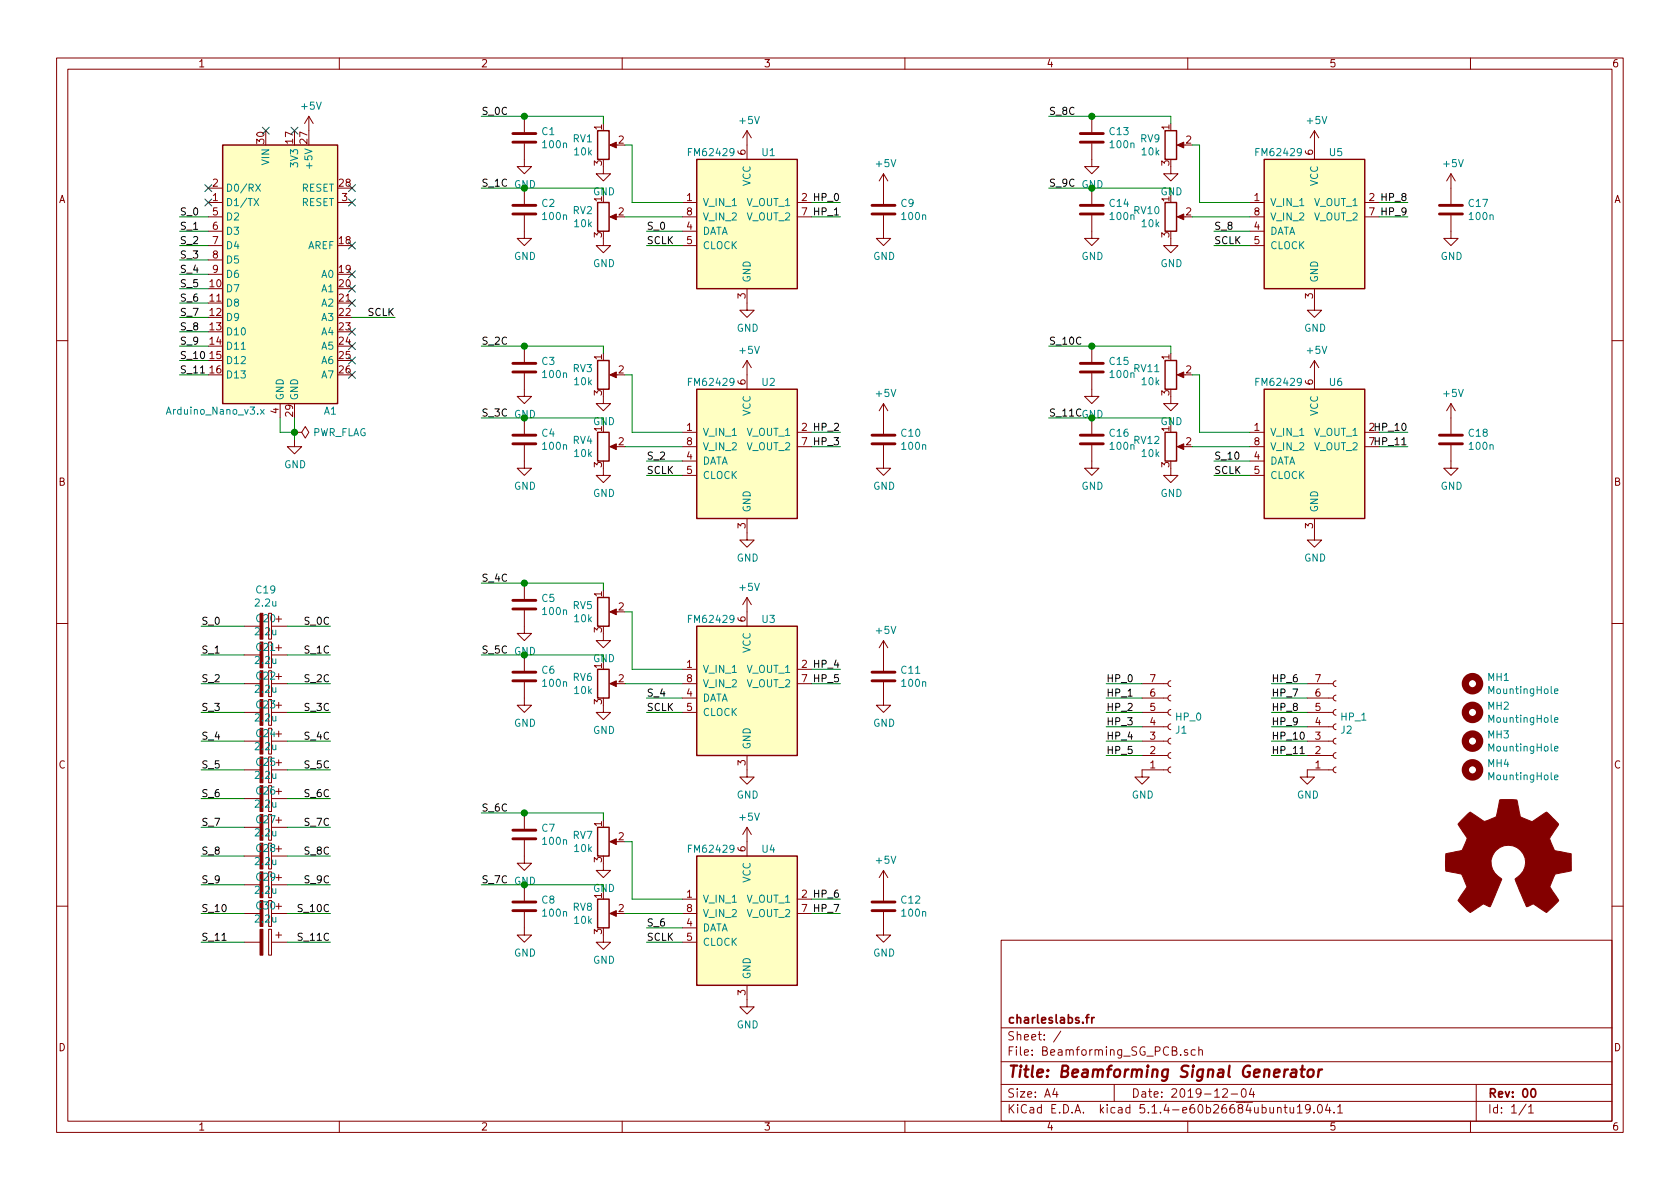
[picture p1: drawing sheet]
EESchema Schematic File Version 4
LIBS:Beamforming_SG_PCB-cache
EELAYER 30 0
EELAYER END
$Descr A4 11693 8268
encoding utf-8
Sheet 1 1
Title "Beamforming Signal Generator"
Date "2019-12-04"
Rev "00"
Comp "charleslabs.fr"
Comment1 ""
Comment2 ""
Comment3 ""
Comment4 ""
$EndDescr
$Comp
L specific_components:FM62429 U1
U 1 1
P 4850 1100
F 0 "U1" H 5350 1150 50  0000 C CNN
F 1 "FM62429" H 4950 1150 50  0000 C CNN
F 2 "Package_DIP:DIP-8_W7.62mm" H 4850 1100 50  0001 C CNN
F 3 "" H 4850 1100 50  0001 C CNN
	1    4850 1100
	1    0    0    -1  
$EndComp
$Comp
L power:GND #PWR021
U 1 1
P 5200 2100
F 0 "#PWR021" H 5200 1850 50  0001 C CNN
F 1 "GND" H 5205 1927 50  0000 C CNN
F 2 "" H 5200 2100 50  0001 C CNN
F 3 "" H 5200 2100 50  0001 C CNN
	1    5200 2100
	1    0    0    -1  
$EndComp
$Comp
L power:+5V #PWR020
U 1 1
P 5200 1000
F 0 "#PWR020" H 5200 850 50  0001 C CNN
F 1 "+5V" H 5215 1173 50  0000 C CNN
F 2 "" H 5200 1000 50  0001 C CNN
F 3 "" H 5200 1000 50  0001 C CNN
	1    5200 1000
	1    0    0    -1  
$EndComp
$Comp
L Device:R_POT RV1
U 1 1
P 4200 1000
F 0 "RV1" H 4130 1046 50  0000 R CNN
F 1 "10k" H 4130 955 50  0000 R CNN
F 2 "Potentiometer_THT:Potentiometer_Bourns_3296W_Vertical" H 4200 1000 50  0001 C CNN
F 3 "~" H 4200 1000 50  0001 C CNN
	1    4200 1000
	1    0    0    -1  
$EndComp
$Comp
L Connector:Conn_01x07_Female J1
U 1 1
P 8150 5050
F 0 "J1" H 8177 5076 50  0000 L CNN
F 1 "HP_0" H 8177 4985 50  0000 L CNN
F 2 "Connector_PinSocket_2.54mm:PinSocket_1x07_P2.54mm_Vertical" H 8150 5050 50  0001 C CNN
F 3 "~" H 8150 5050 50  0001 C CNN
	1    8150 5050
	1    0    0    1   
$EndComp
$Comp
L power:GND #PWR040
U 1 1
P 7950 5350
F 0 "#PWR040" H 7950 5100 50  0001 C CNN
F 1 "GND" H 7955 5177 50  0000 C CNN
F 2 "" H 7950 5350 50  0001 C CNN
F 3 "" H 7950 5350 50  0001 C CNN
	1    7950 5350
	1    0    0    -1  
$EndComp
Text Label 7700 4750 0    50   ~ 0
HP_0
Wire Wire Line
	7700 4750 7950 4750
Text Label 7700 4850 0    50   ~ 0
HP_1
Wire Wire Line
	7700 4850 7950 4850
Text Label 7700 4950 0    50   ~ 0
HP_2
Wire Wire Line
	7700 4950 7950 4950
Text Label 7700 5050 0    50   ~ 0
HP_3
Wire Wire Line
	7700 5050 7950 5050
Text Label 7700 5150 0    50   ~ 0
HP_4
Wire Wire Line
	7700 5150 7950 5150
Text Label 7700 5250 0    50   ~ 0
HP_5
Wire Wire Line
	7700 5250 7950 5250
Text Label 5850 1400 2    50   ~ 0
HP_0
Text Label 5850 1500 2    50   ~ 0
HP_1
$Comp
L Device:R_POT RV2
U 1 1
P 4200 1500
F 0 "RV2" H 4130 1546 50  0000 R CNN
F 1 "10k" H 4130 1455 50  0000 R CNN
F 2 "Potentiometer_THT:Potentiometer_Bourns_3296W_Vertical" H 4200 1500 50  0001 C CNN
F 3 "~" H 4200 1500 50  0001 C CNN
	1    4200 1500
	1    0    0    -1  
$EndComp
$Comp
L power:GND #PWR012
U 1 1
P 4200 1150
F 0 "#PWR012" H 4200 900 50  0001 C CNN
F 1 "GND" H 4205 977 50  0000 C CNN
F 2 "" H 4200 1150 50  0001 C CNN
F 3 "" H 4200 1150 50  0001 C CNN
	1    4200 1150
	1    0    0    -1  
$EndComp
$Comp
L power:GND #PWR013
U 1 1
P 4200 1650
F 0 "#PWR013" H 4200 1400 50  0001 C CNN
F 1 "GND" H 4205 1477 50  0000 C CNN
F 2 "" H 4200 1650 50  0001 C CNN
F 3 "" H 4200 1650 50  0001 C CNN
	1    4200 1650
	1    0    0    -1  
$EndComp
Wire Wire Line
	4350 1500 4750 1500
Wire Wire Line
	4350 1000 4400 1000
Wire Wire Line
	4400 1000 4400 1400
Wire Wire Line
	4400 1400 4750 1400
Text Label 3350 800  0    50   ~ 0
S_0C
Text Label 3350 1300 0    50   ~ 0
S_1C
Wire Wire Line
	3350 1300 3650 1300
Wire Wire Line
	4200 1300 4200 1350
Wire Wire Line
	4200 800  4200 850 
Text Label 4500 1600 0    50   ~ 0
S_0
Wire Wire Line
	4500 1600 4750 1600
Text Label 4500 1700 0    50   ~ 0
SCLK
Wire Wire Line
	4500 1700 4750 1700
Wire Wire Line
	5850 1400 5650 1400
Wire Wire Line
	5650 1500 5850 1500
Text Label 1250 1500 0    50   ~ 0
S_0
Text Label 1250 1600 0    50   ~ 0
S_1
Text Label 1250 1700 0    50   ~ 0
S_2
Text Label 1250 1800 0    50   ~ 0
S_3
Text Label 1250 1900 0    50   ~ 0
S_4
Text Label 1250 2000 0    50   ~ 0
S_5
Text Label 1250 2100 0    50   ~ 0
S_6
Text Label 1250 2200 0    50   ~ 0
S_7
Text Label 1250 2300 0    50   ~ 0
S_8
Text Label 1250 2400 0    50   ~ 0
S_9
Text Label 1250 2500 0    50   ~ 0
S_10
Text Label 1250 2600 0    50   ~ 0
S_11
Wire Wire Line
	1450 1500 1250 1500
Wire Wire Line
	1250 1600 1450 1600
Wire Wire Line
	1250 1700 1450 1700
Wire Wire Line
	1250 1800 1450 1800
Wire Wire Line
	1250 1900 1450 1900
Wire Wire Line
	1250 2000 1450 2000
Wire Wire Line
	1250 2100 1450 2100
Wire Wire Line
	1250 2200 1450 2200
Wire Wire Line
	1450 2300 1250 2300
Wire Wire Line
	1250 2400 1450 2400
Wire Wire Line
	1450 2500 1250 2500
Wire Wire Line
	1450 2600 1250 2600
$Comp
L power:GND #PWR02
U 1 1
P 2050 3050
F 0 "#PWR02" H 2050 2800 50  0001 C CNN
F 1 "GND" H 2055 2877 50  0000 C CNN
F 2 "" H 2050 3050 50  0001 C CNN
F 3 "" H 2050 3050 50  0001 C CNN
	1    2050 3050
	1    0    0    -1  
$EndComp
NoConn ~ 2050 900 
$Comp
L power:+5V #PWR03
U 1 1
P 2150 900
F 0 "#PWR03" H 2150 750 50  0001 C CNN
F 1 "+5V" H 2165 1073 50  0000 C CNN
F 2 "" H 2150 900 50  0001 C CNN
F 3 "" H 2150 900 50  0001 C CNN
	1    2150 900 
	1    0    0    -1  
$EndComp
NoConn ~ 1850 900 
NoConn ~ 1450 1400
NoConn ~ 1450 1300
NoConn ~ 2450 1700
NoConn ~ 2450 1400
NoConn ~ 2450 1300
NoConn ~ 2450 2600
$Comp
L MCU_Module:Arduino_Nano_v3.x A1
U 1 1
P 1950 1900
F 0 "A1" H 2300 950 50  0000 C CNN
F 1 "Arduino_Nano_v3.x" H 1500 950 50  0000 C CNN
F 2 "Module:Arduino_Nano" H 2100 950 50  0001 L CNN
F 3 "http://www.mouser.com/pdfdocs/Gravitech_Arduino_Nano3_0.pdf" H 1950 900 50  0001 C CNN
	1    1950 1900
	1    0    0    -1  
$EndComp
$Comp
L Connector:Conn_01x07_Female J2
U 1 1
P 9300 5050
F 0 "J2" H 9327 5076 50  0000 L CNN
F 1 "HP_1" H 9327 4985 50  0000 L CNN
F 2 "Connector_PinSocket_2.54mm:PinSocket_1x07_P2.54mm_Vertical" H 9300 5050 50  0001 C CNN
F 3 "~" H 9300 5050 50  0001 C CNN
	1    9300 5050
	1    0    0    1   
$EndComp
$Comp
L power:GND #PWR049
U 1 1
P 9100 5350
F 0 "#PWR049" H 9100 5100 50  0001 C CNN
F 1 "GND" H 9105 5177 50  0000 C CNN
F 2 "" H 9100 5350 50  0001 C CNN
F 3 "" H 9100 5350 50  0001 C CNN
	1    9100 5350
	1    0    0    -1  
$EndComp
Wire Wire Line
	8850 4850 9100 4850
Wire Wire Line
	8850 4950 9100 4950
Wire Wire Line
	8850 5050 9100 5050
Wire Wire Line
	8850 5150 9100 5150
Wire Wire Line
	8850 5250 9100 5250
Text Label 8850 4750 0    50   ~ 0
HP_6
Text Label 8850 4850 0    50   ~ 0
HP_7
Text Label 8850 4950 0    50   ~ 0
HP_8
Text Label 8850 5050 0    50   ~ 0
HP_9
Text Label 8850 5150 0    50   ~ 0
HP_10
Text Label 8850 5250 0    50   ~ 0
HP_11
Wire Wire Line
	9100 4750 8850 4750
NoConn ~ 2450 2500
Text Label 2750 2200 2    50   ~ 0
SCLK
NoConn ~ 2450 2000
NoConn ~ 2450 2100
NoConn ~ 2450 2300
NoConn ~ 2450 2400
$Comp
L power:+5V #PWR028
U 1 1
P 6150 1300
F 0 "#PWR028" H 6150 1150 50  0001 C CNN
F 1 "+5V" H 6165 1473 50  0000 C CNN
F 2 "" H 6150 1300 50  0001 C CNN
F 3 "" H 6150 1300 50  0001 C CNN
	1    6150 1300
	1    0    0    -1  
$EndComp
$Comp
L power:GND #PWR029
U 1 1
P 6150 1600
F 0 "#PWR029" H 6150 1350 50  0001 C CNN
F 1 "GND" H 6155 1427 50  0000 C CNN
F 2 "" H 6150 1600 50  0001 C CNN
F 3 "" H 6150 1600 50  0001 C CNN
	1    6150 1600
	1    0    0    -1  
$EndComp
$Comp
L Device:C C9
U 1 1
P 6150 1450
F 0 "C9" H 6265 1496 50  0000 L CNN
F 1 "100n" H 6265 1405 50  0000 L CNN
F 2 "Capacitor_THT:C_Disc_D4.3mm_W1.9mm_P5.00mm" H 6188 1300 50  0001 C CNN
F 3 "~" H 6150 1450 50  0001 C CNN
	1    6150 1450
	1    0    0    -1  
$EndComp
$Comp
L Device:C C2
U 1 1
P 3650 1450
F 0 "C2" H 3765 1496 50  0000 L CNN
F 1 "100n" H 3765 1405 50  0000 L CNN
F 2 "Capacitor_SMD:C_0805_2012Metric" H 3688 1300 50  0001 C CNN
F 3 "~" H 3650 1450 50  0001 C CNN
	1    3650 1450
	1    0    0    -1  
$EndComp
$Comp
L power:GND #PWR05
U 1 1
P 3650 1600
F 0 "#PWR05" H 3650 1350 50  0001 C CNN
F 1 "GND" H 3655 1427 50  0000 C CNN
F 2 "" H 3650 1600 50  0001 C CNN
F 3 "" H 3650 1600 50  0001 C CNN
	1    3650 1600
	1    0    0    -1  
$EndComp
Connection ~ 3650 1300
Wire Wire Line
	3650 1300 4200 1300
$Comp
L Device:C C1
U 1 1
P 3650 950
F 0 "C1" H 3765 996 50  0000 L CNN
F 1 "100n" H 3765 905 50  0000 L CNN
F 2 "Capacitor_SMD:C_0805_2012Metric" H 3688 800 50  0001 C CNN
F 3 "~" H 3650 950 50  0001 C CNN
	1    3650 950 
	1    0    0    -1  
$EndComp
$Comp
L power:GND #PWR04
U 1 1
P 3650 1100
F 0 "#PWR04" H 3650 850 50  0001 C CNN
F 1 "GND" H 3655 927 50  0000 C CNN
F 2 "" H 3650 1100 50  0001 C CNN
F 3 "" H 3650 1100 50  0001 C CNN
	1    3650 1100
	1    0    0    -1  
$EndComp
Wire Wire Line
	3350 800  3650 800 
Connection ~ 3650 800 
Wire Wire Line
	3650 800  4200 800 
$Comp
L specific_components:FM62429 U2
U 1 1
P 4850 2700
F 0 "U2" H 5350 2750 50  0000 C CNN
F 1 "FM62429" H 4950 2750 50  0000 C CNN
F 2 "Package_DIP:DIP-8_W7.62mm" H 4850 2700 50  0001 C CNN
F 3 "" H 4850 2700 50  0001 C CNN
	1    4850 2700
	1    0    0    -1  
$EndComp
$Comp
L power:GND #PWR023
U 1 1
P 5200 3700
F 0 "#PWR023" H 5200 3450 50  0001 C CNN
F 1 "GND" H 5205 3527 50  0000 C CNN
F 2 "" H 5200 3700 50  0001 C CNN
F 3 "" H 5200 3700 50  0001 C CNN
	1    5200 3700
	1    0    0    -1  
$EndComp
$Comp
L power:+5V #PWR022
U 1 1
P 5200 2600
F 0 "#PWR022" H 5200 2450 50  0001 C CNN
F 1 "+5V" H 5215 2773 50  0000 C CNN
F 2 "" H 5200 2600 50  0001 C CNN
F 3 "" H 5200 2600 50  0001 C CNN
	1    5200 2600
	1    0    0    -1  
$EndComp
$Comp
L Device:R_POT RV3
U 1 1
P 4200 2600
F 0 "RV3" H 4130 2646 50  0000 R CNN
F 1 "10k" H 4130 2555 50  0000 R CNN
F 2 "Potentiometer_THT:Potentiometer_Bourns_3296W_Vertical" H 4200 2600 50  0001 C CNN
F 3 "~" H 4200 2600 50  0001 C CNN
	1    4200 2600
	1    0    0    -1  
$EndComp
Text Label 5850 3000 2    50   ~ 0
HP_2
Text Label 5850 3100 2    50   ~ 0
HP_3
$Comp
L Device:R_POT RV4
U 1 1
P 4200 3100
F 0 "RV4" H 4130 3146 50  0000 R CNN
F 1 "10k" H 4130 3055 50  0000 R CNN
F 2 "Potentiometer_THT:Potentiometer_Bourns_3296W_Vertical" H 4200 3100 50  0001 C CNN
F 3 "~" H 4200 3100 50  0001 C CNN
	1    4200 3100
	1    0    0    -1  
$EndComp
$Comp
L power:GND #PWR014
U 1 1
P 4200 2750
F 0 "#PWR014" H 4200 2500 50  0001 C CNN
F 1 "GND" H 4205 2577 50  0000 C CNN
F 2 "" H 4200 2750 50  0001 C CNN
F 3 "" H 4200 2750 50  0001 C CNN
	1    4200 2750
	1    0    0    -1  
$EndComp
$Comp
L power:GND #PWR015
U 1 1
P 4200 3250
F 0 "#PWR015" H 4200 3000 50  0001 C CNN
F 1 "GND" H 4205 3077 50  0000 C CNN
F 2 "" H 4200 3250 50  0001 C CNN
F 3 "" H 4200 3250 50  0001 C CNN
	1    4200 3250
	1    0    0    -1  
$EndComp
Wire Wire Line
	4350 3100 4750 3100
Wire Wire Line
	4350 2600 4400 2600
Wire Wire Line
	4400 2600 4400 3000
Wire Wire Line
	4400 3000 4750 3000
Text Label 3350 2400 0    50   ~ 0
S_2C
Text Label 3350 2900 0    50   ~ 0
S_3C
Wire Wire Line
	3350 2900 3650 2900
Wire Wire Line
	4200 2900 4200 2950
Wire Wire Line
	4200 2400 4200 2450
Text Label 4500 3200 0    50   ~ 0
S_2
Wire Wire Line
	4500 3200 4750 3200
Text Label 4500 3300 0    50   ~ 0
SCLK
Wire Wire Line
	4500 3300 4750 3300
Wire Wire Line
	5850 3000 5650 3000
Wire Wire Line
	5650 3100 5850 3100
$Comp
L power:+5V #PWR030
U 1 1
P 6150 2900
F 0 "#PWR030" H 6150 2750 50  0001 C CNN
F 1 "+5V" H 6165 3073 50  0000 C CNN
F 2 "" H 6150 2900 50  0001 C CNN
F 3 "" H 6150 2900 50  0001 C CNN
	1    6150 2900
	1    0    0    -1  
$EndComp
$Comp
L power:GND #PWR031
U 1 1
P 6150 3200
F 0 "#PWR031" H 6150 2950 50  0001 C CNN
F 1 "GND" H 6155 3027 50  0000 C CNN
F 2 "" H 6150 3200 50  0001 C CNN
F 3 "" H 6150 3200 50  0001 C CNN
	1    6150 3200
	1    0    0    -1  
$EndComp
$Comp
L Device:C C10
U 1 1
P 6150 3050
F 0 "C10" H 6265 3096 50  0000 L CNN
F 1 "100n" H 6265 3005 50  0000 L CNN
F 2 "Capacitor_THT:C_Disc_D4.3mm_W1.9mm_P5.00mm" H 6188 2900 50  0001 C CNN
F 3 "~" H 6150 3050 50  0001 C CNN
	1    6150 3050
	1    0    0    -1  
$EndComp
$Comp
L Device:C C4
U 1 1
P 3650 3050
F 0 "C4" H 3765 3096 50  0000 L CNN
F 1 "100n" H 3765 3005 50  0000 L CNN
F 2 "Capacitor_SMD:C_0805_2012Metric" H 3688 2900 50  0001 C CNN
F 3 "~" H 3650 3050 50  0001 C CNN
	1    3650 3050
	1    0    0    -1  
$EndComp
$Comp
L power:GND #PWR07
U 1 1
P 3650 3200
F 0 "#PWR07" H 3650 2950 50  0001 C CNN
F 1 "GND" H 3655 3027 50  0000 C CNN
F 2 "" H 3650 3200 50  0001 C CNN
F 3 "" H 3650 3200 50  0001 C CNN
	1    3650 3200
	1    0    0    -1  
$EndComp
Connection ~ 3650 2900
Wire Wire Line
	3650 2900 4200 2900
$Comp
L Device:C C3
U 1 1
P 3650 2550
F 0 "C3" H 3765 2596 50  0000 L CNN
F 1 "100n" H 3765 2505 50  0000 L CNN
F 2 "Capacitor_SMD:C_0805_2012Metric" H 3688 2400 50  0001 C CNN
F 3 "~" H 3650 2550 50  0001 C CNN
	1    3650 2550
	1    0    0    -1  
$EndComp
$Comp
L power:GND #PWR06
U 1 1
P 3650 2700
F 0 "#PWR06" H 3650 2450 50  0001 C CNN
F 1 "GND" H 3655 2527 50  0000 C CNN
F 2 "" H 3650 2700 50  0001 C CNN
F 3 "" H 3650 2700 50  0001 C CNN
	1    3650 2700
	1    0    0    -1  
$EndComp
Wire Wire Line
	3350 2400 3650 2400
Connection ~ 3650 2400
Wire Wire Line
	3650 2400 4200 2400
$Comp
L specific_components:FM62429 U3
U 1 1
P 4850 4350
F 0 "U3" H 5350 4400 50  0000 C CNN
F 1 "FM62429" H 4950 4400 50  0000 C CNN
F 2 "Package_DIP:DIP-8_W7.62mm" H 4850 4350 50  0001 C CNN
F 3 "" H 4850 4350 50  0001 C CNN
	1    4850 4350
	1    0    0    -1  
$EndComp
$Comp
L power:GND #PWR025
U 1 1
P 5200 5350
F 0 "#PWR025" H 5200 5100 50  0001 C CNN
F 1 "GND" H 5205 5177 50  0000 C CNN
F 2 "" H 5200 5350 50  0001 C CNN
F 3 "" H 5200 5350 50  0001 C CNN
	1    5200 5350
	1    0    0    -1  
$EndComp
$Comp
L power:+5V #PWR024
U 1 1
P 5200 4250
F 0 "#PWR024" H 5200 4100 50  0001 C CNN
F 1 "+5V" H 5215 4423 50  0000 C CNN
F 2 "" H 5200 4250 50  0001 C CNN
F 3 "" H 5200 4250 50  0001 C CNN
	1    5200 4250
	1    0    0    -1  
$EndComp
$Comp
L Device:R_POT RV5
U 1 1
P 4200 4250
F 0 "RV5" H 4130 4296 50  0000 R CNN
F 1 "10k" H 4130 4205 50  0000 R CNN
F 2 "Potentiometer_THT:Potentiometer_Bourns_3296W_Vertical" H 4200 4250 50  0001 C CNN
F 3 "~" H 4200 4250 50  0001 C CNN
	1    4200 4250
	1    0    0    -1  
$EndComp
Text Label 5850 4650 2    50   ~ 0
HP_4
Text Label 5850 4750 2    50   ~ 0
HP_5
$Comp
L Device:R_POT RV6
U 1 1
P 4200 4750
F 0 "RV6" H 4130 4796 50  0000 R CNN
F 1 "10k" H 4130 4705 50  0000 R CNN
F 2 "Potentiometer_THT:Potentiometer_Bourns_3296W_Vertical" H 4200 4750 50  0001 C CNN
F 3 "~" H 4200 4750 50  0001 C CNN
	1    4200 4750
	1    0    0    -1  
$EndComp
$Comp
L power:GND #PWR016
U 1 1
P 4200 4400
F 0 "#PWR016" H 4200 4150 50  0001 C CNN
F 1 "GND" H 4205 4227 50  0000 C CNN
F 2 "" H 4200 4400 50  0001 C CNN
F 3 "" H 4200 4400 50  0001 C CNN
	1    4200 4400
	1    0    0    -1  
$EndComp
$Comp
L power:GND #PWR017
U 1 1
P 4200 4900
F 0 "#PWR017" H 4200 4650 50  0001 C CNN
F 1 "GND" H 4205 4727 50  0000 C CNN
F 2 "" H 4200 4900 50  0001 C CNN
F 3 "" H 4200 4900 50  0001 C CNN
	1    4200 4900
	1    0    0    -1  
$EndComp
Wire Wire Line
	4350 4750 4750 4750
Wire Wire Line
	4350 4250 4400 4250
Wire Wire Line
	4400 4250 4400 4650
Wire Wire Line
	4400 4650 4750 4650
Text Label 3350 4050 0    50   ~ 0
S_4C
Text Label 3350 4550 0    50   ~ 0
S_5C
Wire Wire Line
	3350 4550 3650 4550
Wire Wire Line
	4200 4550 4200 4600
Wire Wire Line
	4200 4050 4200 4100
Text Label 4500 4850 0    50   ~ 0
S_4
Wire Wire Line
	4500 4850 4750 4850
Text Label 4500 4950 0    50   ~ 0
SCLK
Wire Wire Line
	4500 4950 4750 4950
Wire Wire Line
	5850 4650 5650 4650
Wire Wire Line
	5650 4750 5850 4750
$Comp
L power:+5V #PWR032
U 1 1
P 6150 4550
F 0 "#PWR032" H 6150 4400 50  0001 C CNN
F 1 "+5V" H 6165 4723 50  0000 C CNN
F 2 "" H 6150 4550 50  0001 C CNN
F 3 "" H 6150 4550 50  0001 C CNN
	1    6150 4550
	1    0    0    -1  
$EndComp
$Comp
L power:GND #PWR033
U 1 1
P 6150 4850
F 0 "#PWR033" H 6150 4600 50  0001 C CNN
F 1 "GND" H 6155 4677 50  0000 C CNN
F 2 "" H 6150 4850 50  0001 C CNN
F 3 "" H 6150 4850 50  0001 C CNN
	1    6150 4850
	1    0    0    -1  
$EndComp
$Comp
L Device:C C11
U 1 1
P 6150 4700
F 0 "C11" H 6265 4746 50  0000 L CNN
F 1 "100n" H 6265 4655 50  0000 L CNN
F 2 "Capacitor_THT:C_Disc_D4.3mm_W1.9mm_P5.00mm" H 6188 4550 50  0001 C CNN
F 3 "~" H 6150 4700 50  0001 C CNN
	1    6150 4700
	1    0    0    -1  
$EndComp
$Comp
L Device:C C6
U 1 1
P 3650 4700
F 0 "C6" H 3765 4746 50  0000 L CNN
F 1 "100n" H 3765 4655 50  0000 L CNN
F 2 "Capacitor_SMD:C_0805_2012Metric" H 3688 4550 50  0001 C CNN
F 3 "~" H 3650 4700 50  0001 C CNN
	1    3650 4700
	1    0    0    -1  
$EndComp
$Comp
L power:GND #PWR09
U 1 1
P 3650 4850
F 0 "#PWR09" H 3650 4600 50  0001 C CNN
F 1 "GND" H 3655 4677 50  0000 C CNN
F 2 "" H 3650 4850 50  0001 C CNN
F 3 "" H 3650 4850 50  0001 C CNN
	1    3650 4850
	1    0    0    -1  
$EndComp
Connection ~ 3650 4550
Wire Wire Line
	3650 4550 4200 4550
$Comp
L Device:C C5
U 1 1
P 3650 4200
F 0 "C5" H 3765 4246 50  0000 L CNN
F 1 "100n" H 3765 4155 50  0000 L CNN
F 2 "Capacitor_SMD:C_0805_2012Metric" H 3688 4050 50  0001 C CNN
F 3 "~" H 3650 4200 50  0001 C CNN
	1    3650 4200
	1    0    0    -1  
$EndComp
$Comp
L power:GND #PWR08
U 1 1
P 3650 4350
F 0 "#PWR08" H 3650 4100 50  0001 C CNN
F 1 "GND" H 3655 4177 50  0000 C CNN
F 2 "" H 3650 4350 50  0001 C CNN
F 3 "" H 3650 4350 50  0001 C CNN
	1    3650 4350
	1    0    0    -1  
$EndComp
Wire Wire Line
	3350 4050 3650 4050
Connection ~ 3650 4050
Wire Wire Line
	3650 4050 4200 4050
$Comp
L specific_components:FM62429 U4
U 1 1
P 4850 5950
F 0 "U4" H 5350 6000 50  0000 C CNN
F 1 "FM62429" H 4950 6000 50  0000 C CNN
F 2 "Package_DIP:DIP-8_W7.62mm" H 4850 5950 50  0001 C CNN
F 3 "" H 4850 5950 50  0001 C CNN
	1    4850 5950
	1    0    0    -1  
$EndComp
$Comp
L power:GND #PWR027
U 1 1
P 5200 6950
F 0 "#PWR027" H 5200 6700 50  0001 C CNN
F 1 "GND" H 5205 6777 50  0000 C CNN
F 2 "" H 5200 6950 50  0001 C CNN
F 3 "" H 5200 6950 50  0001 C CNN
	1    5200 6950
	1    0    0    -1  
$EndComp
$Comp
L power:+5V #PWR026
U 1 1
P 5200 5850
F 0 "#PWR026" H 5200 5700 50  0001 C CNN
F 1 "+5V" H 5215 6023 50  0000 C CNN
F 2 "" H 5200 5850 50  0001 C CNN
F 3 "" H 5200 5850 50  0001 C CNN
	1    5200 5850
	1    0    0    -1  
$EndComp
$Comp
L Device:R_POT RV7
U 1 1
P 4200 5850
F 0 "RV7" H 4130 5896 50  0000 R CNN
F 1 "10k" H 4130 5805 50  0000 R CNN
F 2 "Potentiometer_THT:Potentiometer_Bourns_3296W_Vertical" H 4200 5850 50  0001 C CNN
F 3 "~" H 4200 5850 50  0001 C CNN
	1    4200 5850
	1    0    0    -1  
$EndComp
Text Label 5850 6250 2    50   ~ 0
HP_6
Text Label 5850 6350 2    50   ~ 0
HP_7
$Comp
L Device:R_POT RV8
U 1 1
P 4200 6350
F 0 "RV8" H 4130 6396 50  0000 R CNN
F 1 "10k" H 4130 6305 50  0000 R CNN
F 2 "Potentiometer_THT:Potentiometer_Bourns_3296W_Vertical" H 4200 6350 50  0001 C CNN
F 3 "~" H 4200 6350 50  0001 C CNN
	1    4200 6350
	1    0    0    -1  
$EndComp
$Comp
L power:GND #PWR018
U 1 1
P 4200 6000
F 0 "#PWR018" H 4200 5750 50  0001 C CNN
F 1 "GND" H 4205 5827 50  0000 C CNN
F 2 "" H 4200 6000 50  0001 C CNN
F 3 "" H 4200 6000 50  0001 C CNN
	1    4200 6000
	1    0    0    -1  
$EndComp
$Comp
L power:GND #PWR019
U 1 1
P 4200 6500
F 0 "#PWR019" H 4200 6250 50  0001 C CNN
F 1 "GND" H 4205 6327 50  0000 C CNN
F 2 "" H 4200 6500 50  0001 C CNN
F 3 "" H 4200 6500 50  0001 C CNN
	1    4200 6500
	1    0    0    -1  
$EndComp
Wire Wire Line
	4350 6350 4750 6350
Wire Wire Line
	4350 5850 4400 5850
Wire Wire Line
	4400 5850 4400 6250
Wire Wire Line
	4400 6250 4750 6250
Text Label 3350 5650 0    50   ~ 0
S_6C
Text Label 3350 6150 0    50   ~ 0
S_7C
Wire Wire Line
	3350 6150 3650 6150
Wire Wire Line
	4200 6150 4200 6200
Wire Wire Line
	4200 5650 4200 5700
Text Label 4500 6450 0    50   ~ 0
S_6
Wire Wire Line
	4500 6450 4750 6450
Text Label 4500 6550 0    50   ~ 0
SCLK
Wire Wire Line
	4500 6550 4750 6550
Wire Wire Line
	5850 6250 5650 6250
Wire Wire Line
	5650 6350 5850 6350
$Comp
L power:+5V #PWR034
U 1 1
P 6150 6150
F 0 "#PWR034" H 6150 6000 50  0001 C CNN
F 1 "+5V" H 6165 6323 50  0000 C CNN
F 2 "" H 6150 6150 50  0001 C CNN
F 3 "" H 6150 6150 50  0001 C CNN
	1    6150 6150
	1    0    0    -1  
$EndComp
$Comp
L power:GND #PWR035
U 1 1
P 6150 6450
F 0 "#PWR035" H 6150 6200 50  0001 C CNN
F 1 "GND" H 6155 6277 50  0000 C CNN
F 2 "" H 6150 6450 50  0001 C CNN
F 3 "" H 6150 6450 50  0001 C CNN
	1    6150 6450
	1    0    0    -1  
$EndComp
$Comp
L Device:C C12
U 1 1
P 6150 6300
F 0 "C12" H 6265 6346 50  0000 L CNN
F 1 "100n" H 6265 6255 50  0000 L CNN
F 2 "Capacitor_THT:C_Disc_D4.3mm_W1.9mm_P5.00mm" H 6188 6150 50  0001 C CNN
F 3 "~" H 6150 6300 50  0001 C CNN
	1    6150 6300
	1    0    0    -1  
$EndComp
$Comp
L Device:C C8
U 1 1
P 3650 6300
F 0 "C8" H 3765 6346 50  0000 L CNN
F 1 "100n" H 3765 6255 50  0000 L CNN
F 2 "Capacitor_SMD:C_0805_2012Metric" H 3688 6150 50  0001 C CNN
F 3 "~" H 3650 6300 50  0001 C CNN
	1    3650 6300
	1    0    0    -1  
$EndComp
$Comp
L power:GND #PWR011
U 1 1
P 3650 6450
F 0 "#PWR011" H 3650 6200 50  0001 C CNN
F 1 "GND" H 3655 6277 50  0000 C CNN
F 2 "" H 3650 6450 50  0001 C CNN
F 3 "" H 3650 6450 50  0001 C CNN
	1    3650 6450
	1    0    0    -1  
$EndComp
Connection ~ 3650 6150
Wire Wire Line
	3650 6150 4200 6150
$Comp
L Device:C C7
U 1 1
P 3650 5800
F 0 "C7" H 3765 5846 50  0000 L CNN
F 1 "100n" H 3765 5755 50  0000 L CNN
F 2 "Capacitor_SMD:C_0805_2012Metric" H 3688 5650 50  0001 C CNN
F 3 "~" H 3650 5800 50  0001 C CNN
	1    3650 5800
	1    0    0    -1  
$EndComp
$Comp
L power:GND #PWR010
U 1 1
P 3650 5950
F 0 "#PWR010" H 3650 5700 50  0001 C CNN
F 1 "GND" H 3655 5777 50  0000 C CNN
F 2 "" H 3650 5950 50  0001 C CNN
F 3 "" H 3650 5950 50  0001 C CNN
	1    3650 5950
	1    0    0    -1  
$EndComp
Wire Wire Line
	3350 5650 3650 5650
Connection ~ 3650 5650
Wire Wire Line
	3650 5650 4200 5650
$Comp
L specific_components:FM62429 U5
U 1 1
P 8800 1100
F 0 "U5" H 9300 1150 50  0000 C CNN
F 1 "FM62429" H 8900 1150 50  0000 C CNN
F 2 "Package_DIP:DIP-8_W7.62mm" H 8800 1100 50  0001 C CNN
F 3 "" H 8800 1100 50  0001 C CNN
	1    8800 1100
	1    0    0    -1  
$EndComp
$Comp
L power:GND #PWR046
U 1 1
P 9150 2100
F 0 "#PWR046" H 9150 1850 50  0001 C CNN
F 1 "GND" H 9155 1927 50  0000 C CNN
F 2 "" H 9150 2100 50  0001 C CNN
F 3 "" H 9150 2100 50  0001 C CNN
	1    9150 2100
	1    0    0    -1  
$EndComp
$Comp
L power:+5V #PWR045
U 1 1
P 9150 1000
F 0 "#PWR045" H 9150 850 50  0001 C CNN
F 1 "+5V" H 9165 1173 50  0000 C CNN
F 2 "" H 9150 1000 50  0001 C CNN
F 3 "" H 9150 1000 50  0001 C CNN
	1    9150 1000
	1    0    0    -1  
$EndComp
$Comp
L Device:R_POT RV9
U 1 1
P 8150 1000
F 0 "RV9" H 8080 1046 50  0000 R CNN
F 1 "10k" H 8080 955 50  0000 R CNN
F 2 "Potentiometer_THT:Potentiometer_Bourns_3296W_Vertical" H 8150 1000 50  0001 C CNN
F 3 "~" H 8150 1000 50  0001 C CNN
	1    8150 1000
	1    0    0    -1  
$EndComp
Text Label 9800 1400 2    50   ~ 0
HP_8
Text Label 9800 1500 2    50   ~ 0
HP_9
$Comp
L Device:R_POT RV10
U 1 1
P 8150 1500
F 0 "RV10" H 8080 1546 50  0000 R CNN
F 1 "10k" H 8080 1455 50  0000 R CNN
F 2 "Potentiometer_THT:Potentiometer_Bourns_3296W_Vertical" H 8150 1500 50  0001 C CNN
F 3 "~" H 8150 1500 50  0001 C CNN
	1    8150 1500
	1    0    0    -1  
$EndComp
$Comp
L power:GND #PWR041
U 1 1
P 8150 1150
F 0 "#PWR041" H 8150 900 50  0001 C CNN
F 1 "GND" H 8155 977 50  0000 C CNN
F 2 "" H 8150 1150 50  0001 C CNN
F 3 "" H 8150 1150 50  0001 C CNN
	1    8150 1150
	1    0    0    -1  
$EndComp
$Comp
L power:GND #PWR042
U 1 1
P 8150 1650
F 0 "#PWR042" H 8150 1400 50  0001 C CNN
F 1 "GND" H 8155 1477 50  0000 C CNN
F 2 "" H 8150 1650 50  0001 C CNN
F 3 "" H 8150 1650 50  0001 C CNN
	1    8150 1650
	1    0    0    -1  
$EndComp
Wire Wire Line
	8300 1500 8700 1500
Wire Wire Line
	8300 1000 8350 1000
Wire Wire Line
	8350 1000 8350 1400
Wire Wire Line
	8350 1400 8700 1400
Text Label 7300 800  0    50   ~ 0
S_8C
Text Label 7300 1300 0    50   ~ 0
S_9C
Wire Wire Line
	7300 1300 7600 1300
Wire Wire Line
	8150 1300 8150 1350
Wire Wire Line
	8150 800  8150 850 
Text Label 8450 1600 0    50   ~ 0
S_8
Wire Wire Line
	8450 1600 8700 1600
Text Label 8450 1700 0    50   ~ 0
SCLK
Wire Wire Line
	8450 1700 8700 1700
Wire Wire Line
	9800 1400 9600 1400
Wire Wire Line
	9600 1500 9800 1500
$Comp
L power:+5V #PWR050
U 1 1
P 10100 1300
F 0 "#PWR050" H 10100 1150 50  0001 C CNN
F 1 "+5V" H 10115 1473 50  0000 C CNN
F 2 "" H 10100 1300 50  0001 C CNN
F 3 "" H 10100 1300 50  0001 C CNN
	1    10100 1300
	1    0    0    -1  
$EndComp
$Comp
L power:GND #PWR051
U 1 1
P 10100 1600
F 0 "#PWR051" H 10100 1350 50  0001 C CNN
F 1 "GND" H 10105 1427 50  0000 C CNN
F 2 "" H 10100 1600 50  0001 C CNN
F 3 "" H 10100 1600 50  0001 C CNN
	1    10100 1600
	1    0    0    -1  
$EndComp
$Comp
L Device:C C17
U 1 1
P 10100 1450
F 0 "C17" H 10215 1496 50  0000 L CNN
F 1 "100n" H 10215 1405 50  0000 L CNN
F 2 "Capacitor_THT:C_Disc_D4.3mm_W1.9mm_P5.00mm" H 10138 1300 50  0001 C CNN
F 3 "~" H 10100 1450 50  0001 C CNN
	1    10100 1450
	1    0    0    -1  
$EndComp
$Comp
L Device:C C14
U 1 1
P 7600 1450
F 0 "C14" H 7715 1496 50  0000 L CNN
F 1 "100n" H 7715 1405 50  0000 L CNN
F 2 "Capacitor_SMD:C_0805_2012Metric" H 7638 1300 50  0001 C CNN
F 3 "~" H 7600 1450 50  0001 C CNN
	1    7600 1450
	1    0    0    -1  
$EndComp
$Comp
L power:GND #PWR037
U 1 1
P 7600 1600
F 0 "#PWR037" H 7600 1350 50  0001 C CNN
F 1 "GND" H 7605 1427 50  0000 C CNN
F 2 "" H 7600 1600 50  0001 C CNN
F 3 "" H 7600 1600 50  0001 C CNN
	1    7600 1600
	1    0    0    -1  
$EndComp
Connection ~ 7600 1300
Wire Wire Line
	7600 1300 8150 1300
$Comp
L Device:C C13
U 1 1
P 7600 950
F 0 "C13" H 7715 996 50  0000 L CNN
F 1 "100n" H 7715 905 50  0000 L CNN
F 2 "Capacitor_SMD:C_0805_2012Metric" H 7638 800 50  0001 C CNN
F 3 "~" H 7600 950 50  0001 C CNN
	1    7600 950 
	1    0    0    -1  
$EndComp
$Comp
L power:GND #PWR036
U 1 1
P 7600 1100
F 0 "#PWR036" H 7600 850 50  0001 C CNN
F 1 "GND" H 7605 927 50  0000 C CNN
F 2 "" H 7600 1100 50  0001 C CNN
F 3 "" H 7600 1100 50  0001 C CNN
	1    7600 1100
	1    0    0    -1  
$EndComp
Wire Wire Line
	7300 800  7600 800 
Connection ~ 7600 800 
Wire Wire Line
	7600 800  8150 800 
$Comp
L specific_components:FM62429 U6
U 1 1
P 8800 2700
F 0 "U6" H 9300 2750 50  0000 C CNN
F 1 "FM62429" H 8900 2750 50  0000 C CNN
F 2 "Package_DIP:DIP-8_W7.62mm" H 8800 2700 50  0001 C CNN
F 3 "" H 8800 2700 50  0001 C CNN
	1    8800 2700
	1    0    0    -1  
$EndComp
$Comp
L power:GND #PWR048
U 1 1
P 9150 3700
F 0 "#PWR048" H 9150 3450 50  0001 C CNN
F 1 "GND" H 9155 3527 50  0000 C CNN
F 2 "" H 9150 3700 50  0001 C CNN
F 3 "" H 9150 3700 50  0001 C CNN
	1    9150 3700
	1    0    0    -1  
$EndComp
$Comp
L power:+5V #PWR047
U 1 1
P 9150 2600
F 0 "#PWR047" H 9150 2450 50  0001 C CNN
F 1 "+5V" H 9165 2773 50  0000 C CNN
F 2 "" H 9150 2600 50  0001 C CNN
F 3 "" H 9150 2600 50  0001 C CNN
	1    9150 2600
	1    0    0    -1  
$EndComp
$Comp
L Device:R_POT RV11
U 1 1
P 8150 2600
F 0 "RV11" H 8080 2646 50  0000 R CNN
F 1 "10k" H 8080 2555 50  0000 R CNN
F 2 "Potentiometer_THT:Potentiometer_Bourns_3296W_Vertical" H 8150 2600 50  0001 C CNN
F 3 "~" H 8150 2600 50  0001 C CNN
	1    8150 2600
	1    0    0    -1  
$EndComp
Text Label 9800 3000 2    50   ~ 0
HP_10
Text Label 9800 3100 2    50   ~ 0
HP_11
$Comp
L Device:R_POT RV12
U 1 1
P 8150 3100
F 0 "RV12" H 8080 3146 50  0000 R CNN
F 1 "10k" H 8080 3055 50  0000 R CNN
F 2 "Potentiometer_THT:Potentiometer_Bourns_3296W_Vertical" H 8150 3100 50  0001 C CNN
F 3 "~" H 8150 3100 50  0001 C CNN
	1    8150 3100
	1    0    0    -1  
$EndComp
$Comp
L power:GND #PWR043
U 1 1
P 8150 2750
F 0 "#PWR043" H 8150 2500 50  0001 C CNN
F 1 "GND" H 8155 2577 50  0000 C CNN
F 2 "" H 8150 2750 50  0001 C CNN
F 3 "" H 8150 2750 50  0001 C CNN
	1    8150 2750
	1    0    0    -1  
$EndComp
$Comp
L power:GND #PWR044
U 1 1
P 8150 3250
F 0 "#PWR044" H 8150 3000 50  0001 C CNN
F 1 "GND" H 8155 3077 50  0000 C CNN
F 2 "" H 8150 3250 50  0001 C CNN
F 3 "" H 8150 3250 50  0001 C CNN
	1    8150 3250
	1    0    0    -1  
$EndComp
Wire Wire Line
	8300 3100 8700 3100
Wire Wire Line
	8300 2600 8350 2600
Wire Wire Line
	8350 2600 8350 3000
Wire Wire Line
	8350 3000 8700 3000
Text Label 7300 2400 0    50   ~ 0
S_10C
Text Label 7300 2900 0    50   ~ 0
S_11C
Wire Wire Line
	7300 2900 7600 2900
Wire Wire Line
	8150 2900 8150 2950
Wire Wire Line
	8150 2400 8150 2450
Text Label 8450 3200 0    50   ~ 0
S_10
Wire Wire Line
	8450 3200 8700 3200
Text Label 8450 3300 0    50   ~ 0
SCLK
Wire Wire Line
	8450 3300 8700 3300
Wire Wire Line
	9800 3000 9600 3000
Wire Wire Line
	9600 3100 9800 3100
$Comp
L power:+5V #PWR052
U 1 1
P 10100 2900
F 0 "#PWR052" H 10100 2750 50  0001 C CNN
F 1 "+5V" H 10115 3073 50  0000 C CNN
F 2 "" H 10100 2900 50  0001 C CNN
F 3 "" H 10100 2900 50  0001 C CNN
	1    10100 2900
	1    0    0    -1  
$EndComp
$Comp
L power:GND #PWR053
U 1 1
P 10100 3200
F 0 "#PWR053" H 10100 2950 50  0001 C CNN
F 1 "GND" H 10105 3027 50  0000 C CNN
F 2 "" H 10100 3200 50  0001 C CNN
F 3 "" H 10100 3200 50  0001 C CNN
	1    10100 3200
	1    0    0    -1  
$EndComp
$Comp
L Device:C C18
U 1 1
P 10100 3050
F 0 "C18" H 10215 3096 50  0000 L CNN
F 1 "100n" H 10215 3005 50  0000 L CNN
F 2 "Capacitor_THT:C_Disc_D4.3mm_W1.9mm_P5.00mm" H 10138 2900 50  0001 C CNN
F 3 "~" H 10100 3050 50  0001 C CNN
	1    10100 3050
	1    0    0    -1  
$EndComp
$Comp
L Device:C C16
U 1 1
P 7600 3050
F 0 "C16" H 7715 3096 50  0000 L CNN
F 1 "100n" H 7715 3005 50  0000 L CNN
F 2 "Capacitor_SMD:C_0805_2012Metric" H 7638 2900 50  0001 C CNN
F 3 "~" H 7600 3050 50  0001 C CNN
	1    7600 3050
	1    0    0    -1  
$EndComp
$Comp
L power:GND #PWR039
U 1 1
P 7600 3200
F 0 "#PWR039" H 7600 2950 50  0001 C CNN
F 1 "GND" H 7605 3027 50  0000 C CNN
F 2 "" H 7600 3200 50  0001 C CNN
F 3 "" H 7600 3200 50  0001 C CNN
	1    7600 3200
	1    0    0    -1  
$EndComp
Connection ~ 7600 2900
Wire Wire Line
	7600 2900 8150 2900
$Comp
L Device:C C15
U 1 1
P 7600 2550
F 0 "C15" H 7715 2596 50  0000 L CNN
F 1 "100n" H 7715 2505 50  0000 L CNN
F 2 "Capacitor_SMD:C_0805_2012Metric" H 7638 2400 50  0001 C CNN
F 3 "~" H 7600 2550 50  0001 C CNN
	1    7600 2550
	1    0    0    -1  
$EndComp
$Comp
L power:GND #PWR038
U 1 1
P 7600 2700
F 0 "#PWR038" H 7600 2450 50  0001 C CNN
F 1 "GND" H 7605 2527 50  0000 C CNN
F 2 "" H 7600 2700 50  0001 C CNN
F 3 "" H 7600 2700 50  0001 C CNN
	1    7600 2700
	1    0    0    -1  
$EndComp
Wire Wire Line
	7300 2400 7600 2400
Connection ~ 7600 2400
Wire Wire Line
	7600 2400 8150 2400
$Comp
L Mechanical:MountingHole MH1
U 1 1
P 10250 4750
F 0 "MH1" H 10350 4796 50  0000 L CNN
F 1 "MountingHole" H 10350 4705 50  0000 L CNN
F 2 "MountingHole:MountingHole_3.2mm_M3" H 10250 4750 50  0001 C CNN
F 3 "~" H 10250 4750 50  0001 C CNN
	1    10250 4750
	1    0    0    -1  
$EndComp
$Comp
L Mechanical:MountingHole MH2
U 1 1
P 10250 4950
F 0 "MH2" H 10350 4996 50  0000 L CNN
F 1 "MountingHole" H 10350 4905 50  0000 L CNN
F 2 "MountingHole:MountingHole_3.2mm_M3" H 10250 4950 50  0001 C CNN
F 3 "~" H 10250 4950 50  0001 C CNN
	1    10250 4950
	1    0    0    -1  
$EndComp
$Comp
L Mechanical:MountingHole MH3
U 1 1
P 10250 5150
F 0 "MH3" H 10350 5196 50  0000 L CNN
F 1 "MountingHole" H 10350 5105 50  0000 L CNN
F 2 "MountingHole:MountingHole_3.2mm_M3" H 10250 5150 50  0001 C CNN
F 3 "~" H 10250 5150 50  0001 C CNN
	1    10250 5150
	1    0    0    -1  
$EndComp
$Comp
L Mechanical:MountingHole MH4
U 1 1
P 10250 5350
F 0 "MH4" H 10350 5396 50  0000 L CNN
F 1 "MountingHole" H 10350 5305 50  0000 L CNN
F 2 "MountingHole:MountingHole_3.2mm_M3" H 10250 5350 50  0001 C CNN
F 3 "~" H 10250 5350 50  0001 C CNN
	1    10250 5350
	1    0    0    -1  
$EndComp
$Comp
L Graphic:Logo_Open_Hardware_Large LOGO1
U 1 1
P 10500 6000
F 0 "LOGO1" H 10500 6500 50  0001 C CNN
F 1 "Logo_Open_Hardware_Large" H 10500 5600 50  0001 C CNN
F 2 "Symbol:OSHW-Symbol_8.9x8mm_SilkScreen" H 10500 6000 50  0001 C CNN
F 3 "~" H 10500 6000 50  0001 C CNN
	1    10500 6000
	1    0    0    -1  
$EndComp
Text Label 1400 4350 0    50   ~ 0
S_0
Text Label 1400 4550 0    50   ~ 0
S_1
Text Label 1400 4750 0    50   ~ 0
S_2
Text Label 1400 4950 0    50   ~ 0
S_3
Text Label 1400 5150 0    50   ~ 0
S_4
Text Label 1400 5350 0    50   ~ 0
S_5
Text Label 1400 5550 0    50   ~ 0
S_6
Text Label 1400 5750 0    50   ~ 0
S_7
Text Label 1400 5950 0    50   ~ 0
S_8
Text Label 1400 6150 0    50   ~ 0
S_9
Text Label 1400 6350 0    50   ~ 0
S_10
Text Label 1400 6550 0    50   ~ 0
S_11
$Comp
L Device:CP C19
U 1 1
P 1850 4350
F 0 "C19" V 1595 4350 50  0000 C CNN
F 1 "2.2u" V 1686 4350 50  0000 C CNN
F 2 "Capacitor_SMD:C_0805_2012Metric" H 1888 4200 50  0001 C CNN
F 3 "~" H 1850 4350 50  0001 C CNN
	1    1850 4350
	0    1    1    0   
$EndComp
$Comp
L Device:CP C20
U 1 1
P 1850 4550
F 0 "C20" V 1595 4550 50  0000 C CNN
F 1 "2.2u" V 1686 4550 50  0000 C CNN
F 2 "Capacitor_SMD:C_0805_2012Metric" H 1888 4400 50  0001 C CNN
F 3 "~" H 1850 4550 50  0001 C CNN
	1    1850 4550
	0    1    1    0   
$EndComp
$Comp
L Device:CP C21
U 1 1
P 1850 4750
F 0 "C21" V 1595 4750 50  0000 C CNN
F 1 "2.2u" V 1686 4750 50  0000 C CNN
F 2 "Capacitor_SMD:C_0805_2012Metric" H 1888 4600 50  0001 C CNN
F 3 "~" H 1850 4750 50  0001 C CNN
	1    1850 4750
	0    1    1    0   
$EndComp
$Comp
L Device:CP C22
U 1 1
P 1850 4950
F 0 "C22" V 1595 4950 50  0000 C CNN
F 1 "2.2u" V 1686 4950 50  0000 C CNN
F 2 "Capacitor_SMD:C_0805_2012Metric" H 1888 4800 50  0001 C CNN
F 3 "~" H 1850 4950 50  0001 C CNN
	1    1850 4950
	0    1    1    0   
$EndComp
$Comp
L Device:CP C23
U 1 1
P 1850 5150
F 0 "C23" V 1595 5150 50  0000 C CNN
F 1 "2.2u" V 1686 5150 50  0000 C CNN
F 2 "Capacitor_SMD:C_0805_2012Metric" H 1888 5000 50  0001 C CNN
F 3 "~" H 1850 5150 50  0001 C CNN
	1    1850 5150
	0    1    1    0   
$EndComp
$Comp
L Device:CP C24
U 1 1
P 1850 5350
F 0 "C24" V 1595 5350 50  0000 C CNN
F 1 "2.2u" V 1686 5350 50  0000 C CNN
F 2 "Capacitor_SMD:C_0805_2012Metric" H 1888 5200 50  0001 C CNN
F 3 "~" H 1850 5350 50  0001 C CNN
	1    1850 5350
	0    1    1    0   
$EndComp
$Comp
L Device:CP C25
U 1 1
P 1850 5550
F 0 "C25" V 1595 5550 50  0000 C CNN
F 1 "2.2u" V 1686 5550 50  0000 C CNN
F 2 "Capacitor_SMD:C_0805_2012Metric" H 1888 5400 50  0001 C CNN
F 3 "~" H 1850 5550 50  0001 C CNN
	1    1850 5550
	0    1    1    0   
$EndComp
$Comp
L Device:CP C26
U 1 1
P 1850 5750
F 0 "C26" V 1595 5750 50  0000 C CNN
F 1 "2.2u" V 1686 5750 50  0000 C CNN
F 2 "Capacitor_SMD:C_0805_2012Metric" H 1888 5600 50  0001 C CNN
F 3 "~" H 1850 5750 50  0001 C CNN
	1    1850 5750
	0    1    1    0   
$EndComp
$Comp
L Device:CP C27
U 1 1
P 1850 5950
F 0 "C27" V 1595 5950 50  0000 C CNN
F 1 "2.2u" V 1686 5950 50  0000 C CNN
F 2 "Capacitor_SMD:C_0805_2012Metric" H 1888 5800 50  0001 C CNN
F 3 "~" H 1850 5950 50  0001 C CNN
	1    1850 5950
	0    1    1    0   
$EndComp
$Comp
L Device:CP C28
U 1 1
P 1850 6150
F 0 "C28" V 1595 6150 50  0000 C CNN
F 1 "2.2u" V 1686 6150 50  0000 C CNN
F 2 "Capacitor_SMD:C_0805_2012Metric" H 1888 6000 50  0001 C CNN
F 3 "~" H 1850 6150 50  0001 C CNN
	1    1850 6150
	0    1    1    0   
$EndComp
$Comp
L Device:CP C29
U 1 1
P 1850 6350
F 0 "C29" V 1595 6350 50  0000 C CNN
F 1 "2.2u" V 1686 6350 50  0000 C CNN
F 2 "Capacitor_SMD:C_0805_2012Metric" H 1888 6200 50  0001 C CNN
F 3 "~" H 1850 6350 50  0001 C CNN
	1    1850 6350
	0    1    1    0   
$EndComp
$Comp
L Device:CP C30
U 1 1
P 1850 6550
F 0 "C30" V 1595 6550 50  0000 C CNN
F 1 "2.2u" V 1686 6550 50  0000 C CNN
F 2 "Capacitor_SMD:C_0805_2012Metric" H 1888 6400 50  0001 C CNN
F 3 "~" H 1850 6550 50  0001 C CNN
	1    1850 6550
	0    1    1    0   
$EndComp
Text Label 2300 4350 2    50   ~ 0
S_0C
Text Label 2300 4550 2    50   ~ 0
S_1C
Text Label 2300 4750 2    50   ~ 0
S_2C
Text Label 2300 4950 2    50   ~ 0
S_3C
Text Label 2300 5150 2    50   ~ 0
S_4C
Text Label 2300 5350 2    50   ~ 0
S_5C
Text Label 2300 5550 2    50   ~ 0
S_6C
Text Label 2300 5750 2    50   ~ 0
S_7C
Text Label 2300 5950 2    50   ~ 0
S_8C
Text Label 2300 6150 2    50   ~ 0
S_9C
Text Label 2300 6350 2    50   ~ 0
S_10C
Text Label 2300 6550 2    50   ~ 0
S_11C
Wire Wire Line
	1400 4350 1700 4350
Wire Wire Line
	1400 4550 1700 4550
Wire Wire Line
	1400 4750 1700 4750
Wire Wire Line
	1400 4950 1700 4950
Wire Wire Line
	1400 5150 1700 5150
Wire Wire Line
	1400 5350 1700 5350
Wire Wire Line
	1400 5550 1700 5550
Wire Wire Line
	1400 5750 1700 5750
Wire Wire Line
	1400 5950 1700 5950
Wire Wire Line
	1400 6150 1700 6150
Wire Wire Line
	1400 6350 1700 6350
Wire Wire Line
	1400 6550 1700 6550
Wire Wire Line
	2000 4350 2300 4350
Wire Wire Line
	2000 4550 2300 4550
Wire Wire Line
	2000 4750 2300 4750
Wire Wire Line
	2000 4950 2300 4950
Wire Wire Line
	2000 5150 2300 5150
Wire Wire Line
	2000 5350 2300 5350
Wire Wire Line
	2000 5550 2300 5550
Wire Wire Line
	2000 5750 2300 5750
Wire Wire Line
	2000 5950 2300 5950
Wire Wire Line
	2000 6150 2300 6150
Wire Wire Line
	2000 6350 2300 6350
Wire Wire Line
	2000 6550 2300 6550
Wire Wire Line
	2050 3050 2050 3000
Wire Wire Line
	1950 2900 1950 3000
Wire Wire Line
	1950 3000 2050 3000
Connection ~ 2050 3000
Wire Wire Line
	2050 3000 2050 2900
$Comp
L power:PWR_FLAG #FLG0101
U 1 1
P 2050 3000
F 0 "#FLG0101" H 2050 3075 50  0001 C CNN
F 1 "PWR_FLAG" V 2050 3128 50  0000 L CNN
F 2 "" H 2050 3000 50  0001 C CNN
F 3 "~" H 2050 3000 50  0001 C CNN
	1    2050 3000
	0    1    1    0   
$EndComp
Wire Wire Line
	2750 2200 2450 2200
NoConn ~ 2450 1900
$EndSCHEMATC
